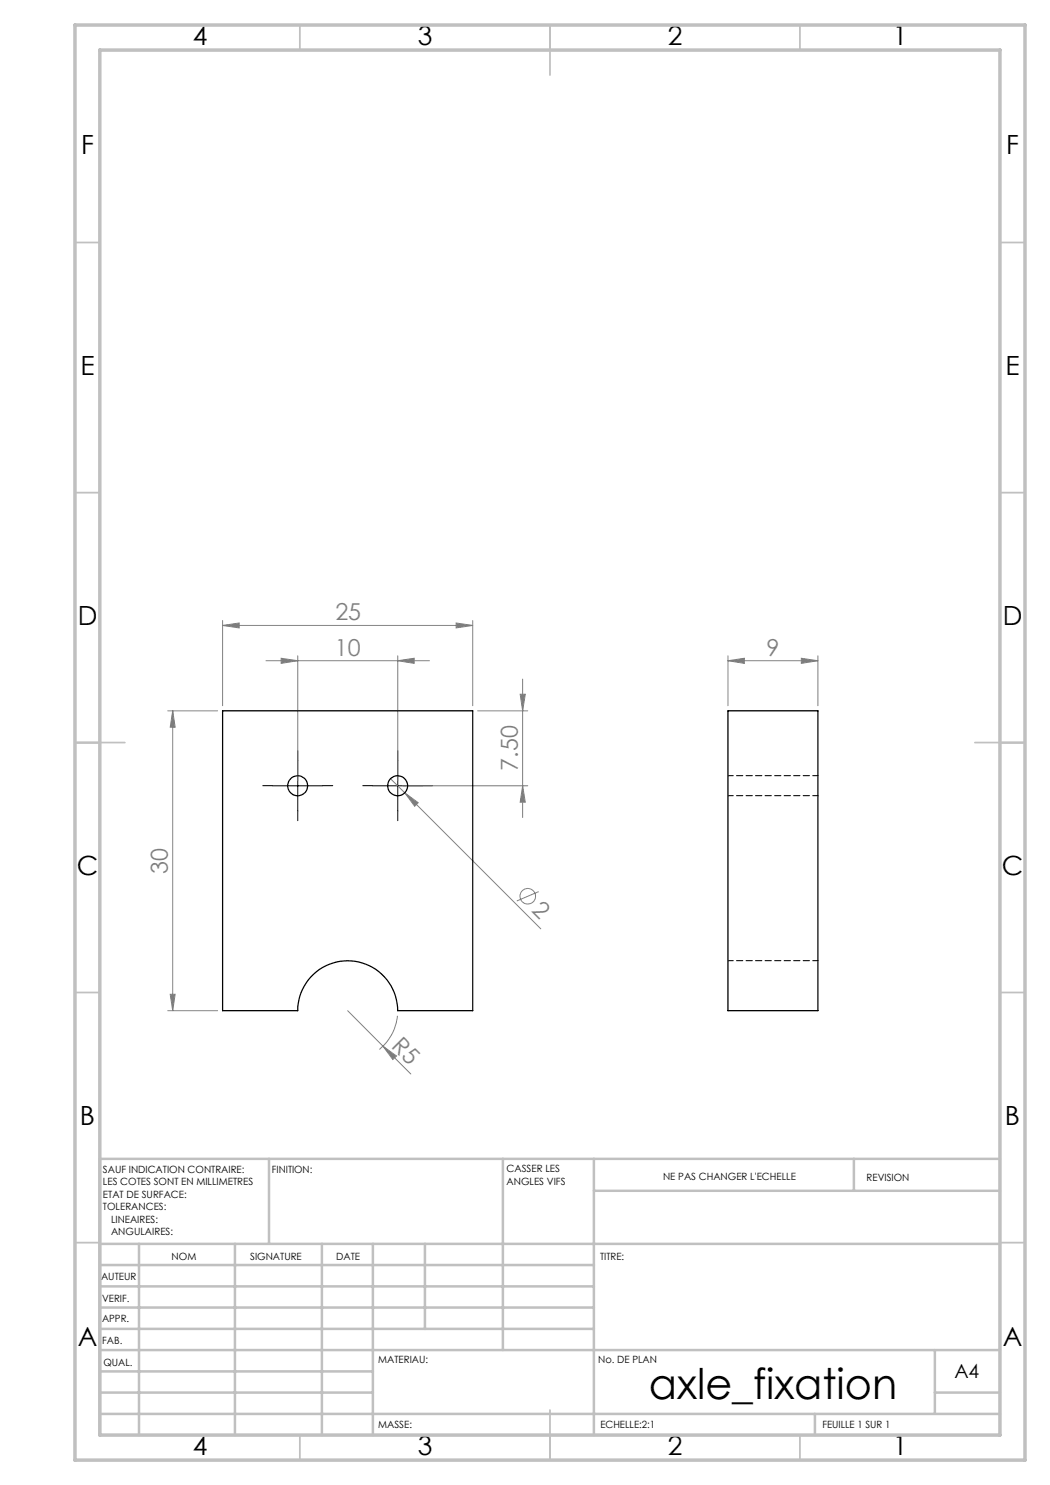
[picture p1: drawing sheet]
<svg xmlns="http://www.w3.org/2000/svg" width="210mm" height="297mm" viewBox="0 0 210 297" stroke-linecap="round" stroke-linejoin="round" font-family="sans-serif">
<g fill="none" stroke="#808080" stroke-width=".2">
<path d="M44.5 125.1l3.3-.5v1zM44.5 124.1v17M44.5 125.1h50M53.2 132.1h32.7M56.2 131.7l3.3 .4-3.3 .6zM59.5 131.2v25M79.6 132.1l3.2-.4v1zM79.6 131.2v25M91.2 124.6l3.3 .5-3.3 .5zM94.5 124.1v17M104 138.8h1.1l-.6 3.4zM104.5 135.8v27.7"/>
<path d="M145.6 132.1l3.3-.4v1zM145.6 132.1h18M145.6 131.2v9.9M160.3 131.7l3.3 .4-3.3 .6zM163.6 131.2v9.9M33.5 142.2h10M34.5 142.2l.5 3.2h-1zM34.5 142.2v59.9M78.1 155.7l2.9 2.9M80.5 157.2h25.1M81 158.6l2.6 1.9-.7 .8zM81 158.6l27.2 27.2"/>
<path d="M95.5 142.2h10.1M104.5 157.2l.6 3.2h-1.1zM107.7 178.3l-4.3 1.9M34 198.9h1l-.5 3.2zM33.5 202.1h10M69.5 202.1l7.1 7.1M76.6 209.2l2.7 2-.7 .7zM76.6 209.2l5.6 5.6M79.5 203.2a10 10 0 0 1-3.6 6.7"/>
<circle cx="105.6" cy="179.3" r="1.56"/>
</g>
<path d="M54.6 157.1h-2M59.6 152.1v-2M64.6 157.1h2M74.6 157.1h-2M79.6 152.1v-2M84.6 157.1h2M59.6 162.1v2M79.6 162.1v2" fill="none" stroke="#000" stroke-width=".2" stroke-dasharray="30.5 1.3 1.3 1.3"/>
<path d="M54.5 157.2h10M59.5 152.1v10.1M74.5 157.2h10M79.6 152.1v10.1" fill="none" stroke="#000" stroke-width=".2"/>
<g fill="none" stroke="#c0c0c0" stroke-width=".35">
<path d="M60 5v5M110 5v10M160 5v5M15 48.5h5M200 48.5h5M15 98.5h5M200 98.5h5M15 148.5h10M195 148.5h10M15 198.5h5M200 198.5h5M15 248.5h5"/>
<path d="M200 248.5h5M60 287v5M110 282v10M160 287v5"/>
</g>
<g fill="none" stroke="#c0c0c0" stroke-width=".5">
<path d="M53.8 231.8v17M100.6 231.8v38.2M118.8 231.8v55.2M118.8 238.2h81.2M170.8 231.8v6.4M200 231.8h-180v55.2M20 248.8h180M20 257.3h98.8M20 253h98.8M27.8 248.8v38.2M47 248.8v38.2M64.4 248.8v38.2"/>
<path d="M74.6 248.8v38.2M85 248.8v17M20 265.8h98.8M20 261.5h98.8M20 278.5h54.6M20 274.3h54.6M20 270h180M187 278.5h13M187 270v12.8M20 282.8h180M163 282.8v4.2"/>
</g>
<path d="M15 5h190v287h-190zM20 10h180v277h-180z" fill="none" stroke="#c0c0c0" stroke-width=".7"/>
<g fill="#808080">
<path d="M76.6 209.2l2.7 2-.7 .7z"/>
<path d="M81 158.6l2.6 1.9-.7 .8z"/>
<path d="M91.2 124.6l3.3 .5-3.3 .5zM44.5 125.1l3.3-.5v1zM79.6 132.1l3.2-.4v1zM56.2 131.7l3.3 .4-3.3 .6z"/>
<path d="M145.6 132.1l3.3-.4v1zM160.3 131.7l3.3 .4-3.3 .6z"/>
<path d="M104.5 157.2l.6 3.2h-1.1zM104 138.8h1.1l-.6 3.4z"/>
<path d="M34.5 142.2l.5 3.2h-1zM34 198.9h1l-.5 3.2z"/>
</g>
<g fill="none" stroke="#000" stroke-width=".25">
<path d="M44.5 142.2h50v59.9h-14.9a10 10 0 0 0-10-9.9 10 10 0 0 0-10.1 9.9h-15zM145.6 142.2h18v59.9h-18z"/>
<circle cx="59.5" cy="157.1" r="1.99"/>
<circle cx="79.5" cy="157.2" r="2"/>
</g>
<path d="M145.6 159.1h18M163.6 155.1h-18M163.6 192.1h-18" fill="none" stroke="#000" stroke-width=".2" stroke-dasharray="1.3 .6" stroke-dashoffset=".2"/>
<text font-size="8.5" x="129.8" y="279.7">axle_fixation</text>
<g font-size="5.3">
<text x="38.5" y="9">4</text>
<text x="83.5" y="9">3</text>
<text x="133.6" y="9">2</text>
<text x="178.6" y="9">1</text>
<text x="16.2" y="30.8">F</text>
<text x="201.2" y="30.8">F</text>
<text x="16.1" y="75">E</text>
<text x="201.1" y="75">E</text>
<text x="15.5" y="125">D</text>
<text x="200.5" y="125">D</text>
<text x="15.4" y="175">C</text>
<text x="200.4" y="175">C</text>
<text x="16" y="225">B</text>
<text x="201" y="225">B</text>
<text x="15.5" y="269.3">A</text>
<text x="200.5" y="269.3">A</text>
<text x="38.5" y="291">4</text>
<text x="83.5" y="291">3</text>
<text x="133.6" y="291">2</text>
<text x="178.6" y="291">1</text>
</g>
<g font-size="4.7" fill="#808080">
<text x="67.1" y="124.1">25</text>
<text x="67" y="131.1">10</text>
<text x="153.3" y="131.1">9</text>
<text x="103.5" y="154.2" transform="rotate(-90 103.5 154.2)">7.50</text>
<text x="33.5" y="174.7" transform="rotate(-90 33.5 174.7)">30</text>
<text x="106.2" y="182.3" transform="rotate(45 106.2 182.3)">2</text>
<text x="78.1" y="209.4" transform="rotate(45 78.1 209.4)">R5</text>
</g>
<text font-size="3.9" x="190.9" y="275.5">A4</text>
<g font-size="2">
<text x="20.6" y="234.6">SAUF INDICATION CONTRAIRE:</text>
<text x="20.6" y="237.1">LES COTES SONT EN MILLIMETRES</text>
<text x="20.6" y="239.6">ETAT DE SURFACE:</text>
<text x="54.4" y="234.6">FINITION:</text>
<text x="101.3" y="234.5">CASSER LES</text>
<text x="101.3" y="237">ANGLES VIFS</text>
<text x="132.6" y="236">NE PAS CHANGER L'ECHELLE</text>
<text x="173.3" y="236.2">REVISION</text>
<text x="20.6" y="242.1">TOLERANCES:</text>
<text x="22.2" y="244.6">LINEAIRES:</text>
<text x="22.2" y="247.1">ANGULAIRES:</text>
<text x="34.3" y="252">NOM</text>
<text x="50" y="251.9">SIGNATURE</text>
<text x="67.2" y="251.9">DATE</text>
<text x="120" y="251.9">TITRE:</text>
<text x="20.2" y="256.1">AUTEUR</text>
<text x="20.4" y="260.3">VERIF.</text>
<text x="20.4" y="264.4">APPR.</text>
<text x="20.5" y="268.8">FAB.</text>
<text x="20.7" y="273.1">QUAL.</text>
<text x="75.7" y="272.5">MATERIAU:</text>
<text x="119.6" y="272.5">No. DE PLAN</text>
<text x="75.6" y="285.5">MASSE:</text>
<text x="120.1" y="285.6">ECHELLE:2:1</text>
<text x="164.5" y="285.6">FEUILLE 1 SUR 1</text>
</g>
</svg>
